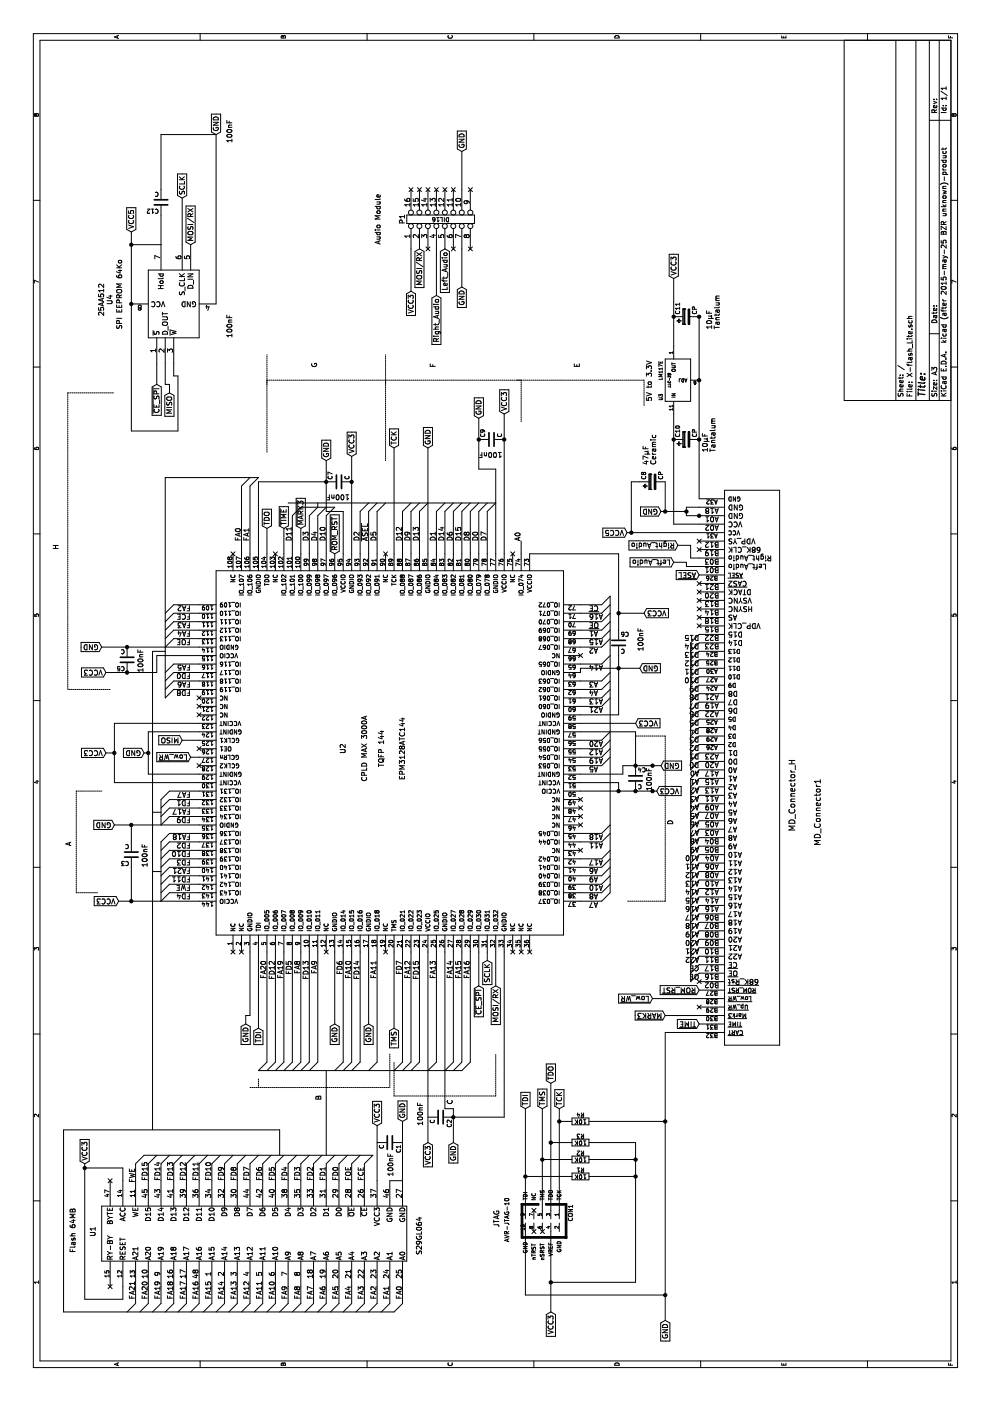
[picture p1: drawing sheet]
EESchema Schematic File Version 2
LIBS:power
LIBS:device
LIBS:transistors
LIBS:conn
LIBS:linear
LIBS:regul
LIBS:74xx
LIBS:cmos4000
LIBS:adc-dac
LIBS:memory
LIBS:xilinx
LIBS:microcontrollers
LIBS:dsp
LIBS:microchip
LIBS:analog_switches
LIBS:motorola
LIBS:texas
LIBS:intel
LIBS:audio
LIBS:interface
LIBS:digital-audio
LIBS:philips
LIBS:display
LIBS:cypress
LIBS:siliconi
LIBS:opto
LIBS:atmel
LIBS:contrib
LIBS:valves
LIBS:X-flash64-cache
LIBS:X-flash-cache
LIBS:X-flash_Lite-cache
EELAYER 25 0
EELAYER END
$Descr A3 16535 11693
encoding utf-8
Sheet 1 1
Title ""
Date ""
Rev ""
Comp ""
Comment1 ""
Comment2 ""
Comment3 ""
Comment4 ""
$EndDescr
$Comp
L MD_Connector_H MD_Connector1
U 1 1
P 7100 8150
F 0 "MD_Connector1" H 6950 6650 70  0000 C CNN
F 1 "MD_Connector_H" H 7150 6950 70  0000 C CNN
F 2 "Connect:HE10_64D" H 6950 8250 60  0001 C CNN
F 3 "" H 6950 8250 60  0000 C CNN
	1    7100 8150
	1    0    0    -1  
$EndComp
$Comp
L M95320 U4
U 1 1
P 12950 2050
F 0 "U4" H 13000 2800 60  0000 C CNN
F 1 "25AA512" H 13000 2900 60  0000 C CNN
F 2 "Housings_SOIC:SOIC-8_3.9x4.9mm_Pitch1.27mm" H 12950 2050 60  0001 C CNN
F 3 "" H 12950 2050 60  0000 C CNN
	1    12950 2050
	1    0    0    -1  
$EndComp
$Comp
L AVR-JTAG-10 CON1
U 1 1
P 2050 6400
F 0 "CON1" H 1880 6730 50  0000 C CNN
F 1 "AVR-JTAG-10" H 1700 5950 50  0000 L BNN
F 2 "AVR-JTAG-10" V 1480 6420 50  0001 C CNN
F 3 "" H 2050 6400 60  0000 C CNN
	1    2050 6400
	-1   0    0    1   
$EndComp
$Comp
L LM117E U3
U 1 1
P 12050 8000
F 0 "U3" H 11850 8200 40  0000 C CNN
F 1 "LM117E" H 12050 8200 40  0000 L CNN
F 2 "LLC-20" H 12050 8100 30  0000 C CIN
F 3 "" H 12050 8000 60  0000 C CNN
	1    12050 8000
	1    0    0    -1  
$EndComp
$Comp
L CP C10
U 1 1
P 11350 8100
F 0 "C10" H 11375 8200 50  0000 L CNN
F 1 "CP" H 11375 8000 50  0000 L CNN
F 2 "Capacitors_Tantalum_SMD:TantalC_SizeU_EIA-6032" H 11388 7950 30  0001 C CNN
F 3 "" H 11350 8100 60  0000 C CNN
	1    11350 8100
	1    0    0    -1  
$EndComp
$Comp
L CP C11
U 1 1
P 12800 8100
F 0 "C11" H 12825 8200 50  0000 L CNN
F 1 "CP" H 12825 8000 50  0000 L CNN
F 2 "Capacitors_Tantalum_SMD:TantalC_SizeU_EIA-6032" H 12838 7950 30  0001 C CNN
F 3 "" H 12800 8100 60  0000 C CNN
	1    12800 8100
	1    0    0    -1  
$EndComp
Text GLabel 13250 7950 2    60   Input ~ 0
VCC3
Text Notes 11200 8450 0    60   ~ 0
10µF \nTantalum
Text GLabel 10500 7800 1    60   Input ~ 0
GND
Text GLabel 10250 7400 1    60   Input ~ 0
VCC5
$Comp
L CP C8
U 1 1
P 10850 7700
F 0 "C8" H 10875 7800 50  0000 L CNN
F 1 "CP" H 10875 7600 50  0000 L CNN
F 2 "Capacitors_ThroughHole:C_Axial_D6_L11_P18" H 10888 7550 30  0001 C CNN
F 3 "" H 10850 7700 60  0000 C CNN
	1    10850 7700
	1    0    0    -1  
$EndComp
Text Notes 11050 7750 0    60   ~ 0
47µF \nCeramic
Text Notes 12650 8500 0    60   ~ 0
10µF \nTantalum
NoConn ~ 10150 8250
NoConn ~ 10050 8250
NoConn ~ 9650 8250
NoConn ~ 9450 8250
NoConn ~ 9350 8250
NoConn ~ 9250 8250
NoConn ~ 9150 8250
Text GLabel 950  7850 0    60   Input ~ 0
GND
Text GLabel 4450 8250 1    60   Input ~ 0
~TIME
Text GLabel 4550 7850 1    60   Input ~ 0
~MARK3
Text GLabel 4750 7700 1    60   Input ~ 0
~Low_WR
NoConn ~ 4950 8250
Text GLabel 4850 8250 1    60   Input ~ 0
~ROM_RST
Entry Wire Line
	4950 8150 5050 8250
Entry Wire Line
	5050 8150 5150 8250
Entry Wire Line
	5250 8150 5350 8250
Entry Wire Line
	5350 8150 5450 8250
Entry Wire Line
	5450 8150 5550 8250
Entry Wire Line
	5550 8150 5650 8250
Entry Wire Line
	5650 8150 5750 8250
Entry Wire Line
	5750 8150 5850 8250
Entry Wire Line
	5850 8150 5950 8250
Entry Wire Line
	5950 8150 6050 8250
Entry Wire Line
	6050 8150 6150 8250
Entry Wire Line
	6150 8150 6250 8250
Entry Wire Line
	6250 8150 6350 8250
Entry Wire Line
	6350 8150 6450 8250
Entry Wire Line
	6450 8150 6550 8250
Entry Wire Line
	6550 8150 6650 8250
Entry Wire Line
	6650 8150 6750 8250
Entry Wire Line
	6750 8150 6850 8250
Entry Wire Line
	6850 8150 6950 8250
Entry Wire Line
	6950 8150 7050 8250
Entry Wire Line
	7050 8150 7150 8250
Entry Wire Line
	7150 8150 7250 8250
Entry Wire Line
	7250 8150 7350 8250
Entry Wire Line
	7350 8150 7450 8250
Text GLabel 7200 7750 3    60   Input ~ 0
VCC3
Text GLabel 7500 7800 3    60   Input ~ 0
GND
$Comp
L C C4
U 1 1
P 7350 7500
F 0 "C4" H 7375 7600 50  0000 L CNN
F 1 "C" H 7375 7400 50  0000 L CNN
F 2 "Capacitors_SMD:C_0805" H 7388 7350 30  0001 C CNN
F 3 "" H 7350 7500 60  0000 C CNN
	1    7350 7500
	0    1    1    0   
$EndComp
Text Notes 7200 7700 0    60   ~ 0
100nF
$Comp
L C C6
U 1 1
P 8950 7300
F 0 "C6" H 8975 7400 50  0000 L CNN
F 1 "C" H 8975 7200 50  0000 L CNN
F 2 "Capacitors_SMD:C_0805" H 8988 7150 30  0001 C CNN
F 3 "" H 8950 7300 60  0000 C CNN
	1    8950 7300
	0    1    1    0   
$EndComp
Text GLabel 9300 7600 3    60   Input ~ 0
VCC3
Text GLabel 8650 7550 3    60   Input ~ 0
GND
Text Notes 8850 7600 0    60   ~ 0
100nF
Entry Wire Line
	7450 8150 7550 8250
Entry Wire Line
	7550 8150 7650 8250
Entry Wire Line
	7650 8150 7750 8250
Entry Wire Line
	7750 8150 7850 8250
Entry Wire Line
	7850 8150 7950 8250
Entry Wire Line
	7950 8150 8050 8250
Entry Wire Line
	8050 8150 8150 8250
Entry Wire Line
	8150 8150 8250 8250
Entry Wire Line
	8250 8150 8350 8250
Entry Wire Line
	8350 8150 8450 8250
Entry Wire Line
	8450 8150 8550 8250
Entry Wire Line
	8550 8150 8650 8250
Entry Wire Line
	8650 8150 8750 8250
Entry Wire Line
	8750 8150 8850 8250
Entry Wire Line
	8850 8150 8950 8250
Entry Wire Line
	8950 8150 9050 8250
Text Notes 11800 7700 0    60   ~ 0
5V to 3.3V
Text GLabel 9750 8250 1    60   Input ~ 0
~ASEL
NoConn ~ 9550 8250
$Comp
L C C5
U 1 1
P 8750 1500
F 0 "C5" H 8775 1600 50  0000 L CNN
F 1 "C" H 8775 1400 50  0000 L CNN
F 2 "Capacitors_SMD:C_0805" H 8788 1350 30  0001 C CNN
F 3 "" H 8750 1500 60  0000 C CNN
	1    8750 1500
	0    -1   -1   0   
$EndComp
Text GLabel 8900 1200 1    60   Input ~ 0
GND
Text GLabel 8600 1250 1    60   Input ~ 0
VCC3
Text GLabel 3450 6600 2    60   Input ~ 0
TCK
Text GLabel 3750 6500 2    60   Input ~ 0
TDO
Text GLabel 3450 6400 2    60   Input ~ 0
TMS
Text GLabel 3450 6200 2    60   Input ~ 0
TDI
Text GLabel 1050 6500 0    60   Input ~ 0
VCC3
NoConn ~ 2000 6400
NoConn ~ 2000 6300
NoConn ~ 2250 6300
Entry Wire Line
	1050 4650 1150 4750
Entry Wire Line
	1050 4500 1150 4600
Entry Wire Line
	1050 4350 1150 4450
Entry Wire Line
	1050 4200 1150 4300
Entry Wire Line
	1050 4050 1150 4150
Entry Wire Line
	1050 3900 1150 4000
Entry Wire Line
	1050 3750 1150 3850
Entry Wire Line
	1050 3600 1150 3700
Entry Wire Line
	1050 3450 1150 3550
Entry Wire Line
	1050 3300 1150 3400
Entry Wire Line
	1050 3150 1150 3250
Entry Wire Line
	1050 3000 1150 3100
Entry Wire Line
	1050 2850 1150 2950
Entry Wire Line
	1050 2700 1150 2800
Entry Wire Line
	1050 2550 1150 2650
Entry Wire Line
	1050 2400 1150 2500
Entry Wire Line
	1050 2250 1150 2350
Entry Wire Line
	1050 2100 1150 2200
Entry Wire Line
	1050 1950 1150 2050
Entry Wire Line
	1050 1800 1150 1900
Entry Wire Line
	2800 1900 2900 2000
Entry Wire Line
	2800 2050 2900 2150
Entry Wire Line
	2800 2350 2900 2450
Entry Wire Line
	2800 2500 2900 2600
Entry Wire Line
	2800 2650 2900 2750
Entry Wire Line
	2800 2800 2900 2900
Entry Wire Line
	2800 2950 2900 3050
Entry Wire Line
	2800 3100 2900 3200
Entry Wire Line
	2800 3250 2900 3350
Entry Wire Line
	2800 3400 2900 3500
Entry Wire Line
	2800 3550 2900 3650
Entry Wire Line
	2800 3700 2900 3800
Entry Wire Line
	2800 3850 2900 3950
Entry Wire Line
	2800 4000 2900 4100
Entry Wire Line
	2800 4150 2900 4250
Entry Wire Line
	2800 4300 2900 4400
Text GLabel 12000 1850 0    60   Input ~ 0
~CE_SPI
Text GLabel 11900 2000 0    60   Input ~ 0
MISO
Text GLabel 13800 1550 2    60   Input ~ 0
VCC5
Text Notes 12650 1450 0    60   ~ 0
SPI EEPROM 64Ko
Text GLabel 13650 2250 2    60   Input ~ 0
MOSI/RX
Text GLabel 14200 2150 2    60   Input ~ 0
SCLK
Text Notes 1750 900  0    60   ~ 0
Flash 64MB
Text Notes 2050 5900 0    60   ~ 0
JTAG
Text Label 9050 8250 1    60   ~ 0
D15
Text Label 8950 8250 1    60   ~ 0
D14
Text Label 8850 8250 1    60   ~ 0
D13
Text Label 8750 8250 1    60   ~ 0
D12
Text Label 8650 8250 1    60   ~ 0
D11
Text Label 8550 8250 1    60   ~ 0
D10
Text Label 8450 8250 1    60   ~ 0
D9
Text Label 8350 8250 1    60   ~ 0
D8
Text Label 8250 8250 1    60   ~ 0
D7
Text Label 8150 8250 1    60   ~ 0
D6
Text Label 8050 8250 1    60   ~ 0
D5
Text Label 7950 8250 1    60   ~ 0
D4
Text Label 7850 8250 1    60   ~ 0
D3
Text Label 7750 8250 1    60   ~ 0
D2
Text Label 7650 8250 1    60   ~ 0
D1
Text Label 7550 8250 1    60   ~ 0
D0
Entry Wire Line
	5150 8150 5250 8250
Text Label 2600 1900 0    60   ~ 0
FD14
$Comp
L C C1
U 1 1
P 3050 4600
F 0 "C1" H 3075 4700 50  0000 L CNN
F 1 "C" H 3075 4500 50  0000 L CNN
F 2 "Capacitors_SMD:C_0805" H 3088 4450 30  0001 C CNN
F 3 "" H 3050 4600 60  0000 C CNN
	1    3050 4600
	-1   0    0    1   
$EndComp
Text Notes 2650 4650 0    60   ~ 0
100nF
$Comp
L C C12
U 1 1
P 14150 1900
F 0 "C12" H 14175 2000 50  0000 L CNN
F 1 "C" H 14175 1800 50  0000 L CNN
F 2 "Capacitors_SMD:C_0805" H 14188 1750 30  0001 C CNN
F 3 "" H 14150 1900 60  0000 C CNN
	1    14150 1900
	0    -1   -1   0   
$EndComp
Text Notes 8600 1700 0    60   ~ 0
100nF
Text Notes 12550 2750 0    60   ~ 0
100nF
Text Notes 14850 2750 0    60   ~ 0
100nF
Text Label 5050 8250 1    60   ~ 0
OE
Text Label 5150 8250 1    60   ~ 0
CE
Text Label 5250 8250 1    60   ~ 0
A22
Text Label 5350 8250 1    60   ~ 0
A21
Text Label 5450 8250 1    60   ~ 0
A20
Text Label 5550 8250 1    60   ~ 0
A19
Text Label 5650 8250 1    60   ~ 0
A18
Text Label 5750 8250 1    60   ~ 0
A17
Text Label 5850 8250 1    60   ~ 0
A16
Text Label 5950 8250 1    60   ~ 0
A15
Text Label 6050 8250 1    60   ~ 0
A14
Text Label 6150 8250 1    60   ~ 0
A13
Text Label 6250 8250 1    60   ~ 0
A12
Text Label 6350 8250 1    60   ~ 0
A11
Text Label 6450 8250 1    60   ~ 0
A10
Text Label 6550 8250 1    60   ~ 0
A9
Text Label 6650 8250 1    60   ~ 0
A8
Text Label 6750 8250 1    60   ~ 0
A7
Text Label 6850 8250 1    60   ~ 0
A6
Text Label 6950 8250 1    60   ~ 0
A5
Text Label 7050 8250 1    60   ~ 0
A4
Text Label 7150 8250 1    60   ~ 0
A3
Text Label 7250 8250 1    60   ~ 0
A2
Text Label 7350 8250 1    60   ~ 0
A1
Text Label 7450 8250 1    60   ~ 0
A0
Text GLabel 14950 2550 2    60   Input ~ 0
GND
Entry Wire Line
	1050 1650 1150 1750
Entry Wire Line
	1050 1500 1150 1600
Entry Wire Line
	2800 2200 2900 2300
Entry Wire Line
	2800 1750 2900 1850
$Comp
L EPM3128ATC144 U2
U 1 1
P 7700 4750
F 0 "U2" H 7700 5450 60  0000 C CNN
F 1 "EPM3128ATC144" H 7700 4750 60  0000 C CNN
F 2 "" H 5850 4750 60  0000 C CNN
F 3 "" H 5850 4750 60  0000 C CNN
	1    7700 4750
	1    0    0    -1  
$EndComp
$Comp
L S29GL064 U1
U 1 1
P 1950 2700
F 0 "U1" H 2000 4300 60  0000 C CNN
F 1 "S29GL064" H 1950 450 60  0000 C CNN
F 2 "" H 200 1550 60  0000 C CNN
F 3 "" H 200 1550 60  0000 C CNN
	1    1950 2700
	1    0    0    -1  
$EndComp
NoConn ~ 1350 1300
NoConn ~ 2600 1300
Text GLabel 2800 1000 2    60   Input ~ 0
VCC3
Text Label 2750 1600 2    60   ~ 0
FWE
Text Label 2600 1750 0    60   ~ 0
FD15
Text Label 2600 2050 0    60   ~ 0
FD13
Text Label 2600 2200 0    60   ~ 0
FD12
Text Label 2600 2350 0    60   ~ 0
FD11
Text Label 2600 2500 0    60   ~ 0
FD10
Text Label 2600 2650 0    60   ~ 0
FD9
Text Label 2600 2800 0    60   ~ 0
FD8
Text Label 2600 2950 0    60   ~ 0
FD7
Text Label 2600 3100 0    60   ~ 0
FD6
Text Label 2600 3250 0    60   ~ 0
FD5
Text Label 2600 3400 0    60   ~ 0
FD4
Text Label 2600 3550 0    60   ~ 0
FD3
Text Label 2600 3700 0    60   ~ 0
FD2
Text Label 2600 3850 0    60   ~ 0
FD1
Text Label 2600 4000 0    60   ~ 0
FD0
Text Label 2600 4150 0    60   ~ 0
FOE
Text Label 1200 4750 0    60   ~ 0
FA0
Text GLabel 3300 4750 2    60   Input ~ 0
GND
Text GLabel 3250 4450 2    60   Input ~ 0
VCC3
Entry Wire Line
	2800 1600 2900 1700
Text Label 1200 4600 0    60   ~ 0
FA1
Text Label 1200 4450 0    60   ~ 0
FA2
Text Label 1200 4300 0    60   ~ 0
FA3
Text Label 1200 4150 0    60   ~ 0
FA4
Text Label 1200 4000 0    60   ~ 0
FA5
Text Label 1200 3850 0    60   ~ 0
FA6
Text Label 1200 3700 0    60   ~ 0
FA7
Text Label 1200 3550 0    60   ~ 0
FA8
Text Label 1200 3400 0    60   ~ 0
FA9
Text Label 1200 3250 0    60   ~ 0
FA10
Text Label 1200 3100 0    60   ~ 0
FA11
Text Label 1200 2950 0    60   ~ 0
FA12
Text Label 1200 2800 0    60   ~ 0
FA13
Text Label 1200 2650 0    60   ~ 0
FA14
Text Label 1200 2500 0    60   ~ 0
FA15
Text Label 1200 2350 0    60   ~ 0
FA16
Text Label 1200 2200 0    60   ~ 0
FA17
Text Label 1200 2050 0    60   ~ 0
FA18
Text Label 1200 1900 0    60   ~ 0
FA19
Text Label 1200 1750 0    60   ~ 0
FA20
Text Label 1200 1600 0    60   ~ 0
FA21
Text Label 2600 4300 0    60   ~ 0
FCE
$Comp
L C C3
U 1 1
P 6450 1550
F 0 "C3" H 6475 1650 50  0000 L CNN
F 1 "C" H 6475 1450 50  0000 L CNN
F 2 "Capacitors_SMD:C_0805" H 6488 1400 30  0001 C CNN
F 3 "" H 6450 1550 60  0000 C CNN
	1    6450 1550
	0    -1   -1   0   
$EndComp
Text GLabel 7650 1700 1    60   Input ~ 0
GND
Text GLabel 5900 1400 1    60   Input ~ 0
VCC3
Text Notes 6300 1750 0    60   ~ 0
100nF
NoConn ~ 10000 6050
$Comp
L C C7
U 1 1
P 10850 4000
F 0 "C7" H 10875 4100 50  0000 L CNN
F 1 "C" H 10875 3900 50  0000 L CNN
F 2 "Capacitors_SMD:C_0805" H 10888 3850 30  0001 C CNN
F 3 "" H 10850 4000 60  0000 C CNN
	1    10850 4000
	1    0    0    -1  
$EndComp
Text GLabel 11100 3850 2    60   Input ~ 0
GND
Text GLabel 11150 4150 2    60   Input ~ 0
VCC3
Text Notes 10710 3850 3    60   ~ 0
100nF
$Comp
L C C9
U 1 1
P 11350 5800
F 0 "C9" H 11375 5900 50  0000 L CNN
F 1 "C" H 11375 5700 50  0000 L CNN
F 2 "Capacitors_SMD:C_0805" H 11388 5650 30  0001 C CNN
F 3 "" H 11350 5800 60  0000 C CNN
	1    11350 5800
	1    0    0    -1  
$EndComp
Text GLabel 11600 5650 2    60   Input ~ 0
GND
Text GLabel 11650 5950 2    60   Input ~ 0
VCC3
Text Notes 11210 5650 3    60   ~ 0
100nF
Text GLabel 3050 5050 0    60   Input ~ 0
VCC3
Text GLabel 3050 5350 0    60   Input ~ 0
GND
$Comp
L C C2
U 1 1
P 3350 5200
F 0 "C2" H 3375 5300 50  0000 L CNN
F 1 "C" H 3375 5100 50  0000 L CNN
F 2 "Capacitors_SMD:C_0805" H 3388 5050 30  0001 C CNN
F 3 "" H 3350 5200 60  0000 C CNN
	1    3350 5200
	-1   0    0    1   
$EndComp
Text Notes 3250 5000 0    60   ~ 0
100nF
NoConn ~ 5300 6050
NoConn ~ 5300 6150
NoConn ~ 5300 6250
NoConn ~ 5300 2750
NoConn ~ 5300 2850
NoConn ~ 5300 3850
NoConn ~ 5300 4550
NoConn ~ 6800 6850
NoConn ~ 6900 6850
NoConn ~ 7000 6850
NoConn ~ 7100 6850
NoConn ~ 8800 6850
NoConn ~ 10000 4550
NoConn ~ 10000 2750
NoConn ~ 10000 3250
NoConn ~ 8100 2350
NoConn ~ 8200 2350
NoConn ~ 8300 2350
Text GLabel 7650 1250 1    60   Input ~ 0
VCC3
Text GLabel 6800 1350 1    60   Input ~ 0
GND
Text GLabel 4400 3050 0    60   Input ~ 0
TDI
Text GLabel 4450 2900 0    60   Input ~ 0
GND
Text GLabel 4450 3950 0    60   Input ~ 0
GND
Text GLabel 4450 4350 0    60   Input ~ 0
GND
Text GLabel 4400 4650 0    60   Input ~ 0
TMS
NoConn ~ 6500 6850
Text GLabel 8000 7500 3    60   Input ~ 0
VCC3
Text GLabel 11250 4650 2    60   Input ~ 0
TCK
Text GLabel 11250 5050 2    60   Input ~ 0
GND
$Comp
L DIL16 P1
U 1 1
P 13950 5200
F 0 "P1" H 13950 5650 60  0000 C CNN
F 1 "DIL16" V 13950 5200 50  0000 C CNN
F 2 "" H 13950 5200 60  0000 C CNN
F 3 "" H 13950 5200 60  0000 C CNN
	1    13950 5200
	1    0    0    -1  
$EndComp
Text Notes 13650 4500 0    60   ~ 0
Audio Module
Text GLabel 13100 4850 0    60   Input ~ 0
VCC3
Text GLabel 13600 4950 0    60   Input ~ 0
MOSI/RX
NoConn ~ 13600 5050
Text GLabel 9900 7950 1    60   Input ~ 0
Left_Audio
Text GLabel 10100 8000 1    60   Input ~ 0
Right_Audio
Text GLabel 13600 5250 0    60   Input ~ 0
Left_Audio
Text GLabel 13050 5150 0    60   Input ~ 0
Right_Audio
NoConn ~ 13600 5350
Text GLabel 13150 5450 0    60   Input ~ 0
GND
NoConn ~ 13600 5550
NoConn ~ 14300 5550
Text GLabel 14750 5450 2    60   Input ~ 0
GND
NoConn ~ 14300 4850
NoConn ~ 14300 4950
NoConn ~ 14300 5050
NoConn ~ 14300 5150
NoConn ~ 14300 5250
NoConn ~ 14300 5350
$Comp
L R R4
U 1 1
P 3300 6850
F 0 "R4" V 3380 6850 50  0000 C CNN
F 1 "10K" V 3300 6850 50  0000 C CNN
F 2 "" V 3230 6850 30  0000 C CNN
F 3 "" H 3300 6850 30  0000 C CNN
	1    3300 6850
	1    0    0    -1  
$EndComp
$Comp
L R R3
U 1 1
P 3050 6850
F 0 "R3" V 3130 6850 50  0000 C CNN
F 1 "10K" V 3050 6850 50  0000 C CNN
F 2 "" V 2980 6850 30  0000 C CNN
F 3 "" H 3050 6850 30  0000 C CNN
	1    3050 6850
	1    0    0    -1  
$EndComp
$Comp
L R R2
U 1 1
P 2850 6850
F 0 "R2" V 2930 6850 50  0000 C CNN
F 1 "10K" V 2850 6850 50  0000 C CNN
F 2 "" V 2780 6850 30  0000 C CNN
F 3 "" H 2850 6850 30  0000 C CNN
	1    2850 6850
	1    0    0    -1  
$EndComp
$Comp
L R R1
U 1 1
P 2650 6850
F 0 "R1" V 2730 6850 50  0000 C CNN
F 1 "10K" V 2650 6850 50  0000 C CNN
F 2 "" V 2580 6850 30  0000 C CNN
F 3 "" H 2650 6850 30  0000 C CNN
	1    2650 6850
	1    0    0    -1  
$EndComp
Text Notes 3500 5350 0    60   ~ 0
C
Text Notes 3550 3800 0    60   ~ 0
B
Text Notes 6550 850  0    60   ~ 0
A
Text Notes 6800 7950 0    60   ~ 0
D
Text Notes 12200 6850 0    60   ~ 0
E
Text Notes 12200 5150 0    60   ~ 0
F
Text Notes 12200 3750 0    60   ~ 0
G
Text Notes 10050 700  0    60   ~ 0
H
Text Label 5900 6950 3    60   ~ 0
A7
Text Label 6000 6950 3    60   ~ 0
A8
Text Label 6100 6950 3    60   ~ 0
A10
Text Label 6200 6950 3    60   ~ 0
A9
Text Label 6300 6950 3    60   ~ 0
A6
Text Label 6400 6950 3    60   ~ 0
A17
Text Label 6600 6950 3    60   ~ 0
A11
Text Label 6700 6950 3    60   ~ 0
A18
Text Label 7500 6950 3    60   ~ 0
A5
Text Label 7600 6950 3    60   ~ 0
A19
Text Label 7700 6950 3    60   ~ 0
A12
Text Label 7800 6950 3    60   ~ 0
A20
Text Label 8400 6950 3    60   ~ 0
A4
Text Label 8200 6950 3    60   ~ 0
A21
Text Label 8300 6950 3    60   ~ 0
A13
Text Label 8500 6950 3    60   ~ 0
A3
Text Label 8700 6950 3    60   ~ 0
A14
Text Label 8900 6950 3    60   ~ 0
A2
Text Label 9000 6950 3    60   ~ 0
A15
Text Label 9100 6950 3    60   ~ 0
A1
Text Label 9200 6950 3    60   ~ 0
~OE
Text Label 9300 6950 3    60   ~ 0
A16
Text Label 9400 6950 3    60   ~ 0
~CE
Text Label 10150 6150 0    60   ~ 0
A0
Text Label 10150 5750 0    60   ~ 0
D7
Text Label 10150 5650 0    60   ~ 0
D0
Text Label 10150 5550 0    60   ~ 0
D8
Text Label 10150 5450 0    60   ~ 0
D15
Text Label 10150 5350 0    60   ~ 0
D6
Text Label 10150 5250 0    60   ~ 0
D14
Text Label 10150 5150 0    60   ~ 0
D1
Text Label 10150 4950 0    60   ~ 0
D13
Text Label 10150 4850 0    60   ~ 0
D9
Text Label 10150 4750 0    60   ~ 0
D12
Text Label 10150 4450 0    60   ~ 0
D5
Text Label 10150 4350 0    60   ~ 0
~ASEL
Text Label 10150 4250 0    60   ~ 0
D2
Text GLabel 10000 3950 2    60   Input ~ 0
~ROM_RST
Text Label 10150 3850 0    60   ~ 0
D10
Text Label 10150 3750 0    60   ~ 0
D4
Text Label 10150 3650 0    60   ~ 0
D3
Text GLabel 10300 3550 2    60   Input ~ 0
~MARK3
Text Label 10150 3450 0    60   ~ 0
D11
Text GLabel 10300 3350 2    60   Input ~ 0
~TIME
Text GLabel 10300 3150 2    60   Input ~ 0
TDO
Text Label 10150 2950 0    60   ~ 0
FA1
Text Label 10150 2850 0    60   ~ 0
FA0
Text Label 9400 2250 1    60   ~ 0
FA2
Text Label 9300 2250 1    60   ~ 0
FCE
Text Label 9200 2250 1    60   ~ 0
FA3
Text Label 9100 2250 1    60   ~ 0
FA4
Text Label 9000 2250 1    60   ~ 0
FOE
Text Label 8700 2250 1    60   ~ 0
FA5
Text Label 8600 2250 1    60   ~ 0
FD0
Text Label 8500 2250 1    60   ~ 0
FA6
Text Label 8400 2250 1    60   ~ 0
FD8
Text Label 7200 2250 1    60   ~ 0
FA7
Text Label 7100 2250 1    60   ~ 0
FD1
Text Label 7000 2250 1    60   ~ 0
FA17
Text Label 6900 2250 1    60   ~ 0
FD9
Text Label 6700 2250 1    60   ~ 0
FA18
Text Label 6600 2250 1    60   ~ 0
FD2
Text Label 6500 2250 1    60   ~ 0
FD10
Text Label 6400 2250 1    60   ~ 0
FD3
Text Label 6300 2250 1    60   ~ 0
FA21
Text Label 6200 2250 1    60   ~ 0
FD11
Text Label 6100 2250 1    60   ~ 0
FWE
Text Label 6000 2250 1    60   ~ 0
FD4
Text Label 5200 3150 2    60   ~ 0
FA20
Text Label 5200 3250 2    60   ~ 0
FD12
Text Label 5200 3350 2    60   ~ 0
FA19
Text Label 5200 3450 2    60   ~ 0
FD5
Text Label 5200 3550 2    60   ~ 0
FA8
Text Label 5200 3650 2    60   ~ 0
FD13
Text Label 5200 3750 2    60   ~ 0
FA9
Text Label 5200 4050 2    60   ~ 0
FD6
Text Label 5200 4150 2    60   ~ 0
FA10
Text Label 5200 4250 2    60   ~ 0
FD14
Text Label 5200 4450 2    60   ~ 0
FA11
Text Label 5200 4750 2    60   ~ 0
FD7
Text Label 5200 4850 2    60   ~ 0
FA12
Text Label 5200 4950 2    60   ~ 0
FD15
Text Label 5200 5150 2    60   ~ 0
FA13
Text Label 5200 5350 2    60   ~ 0
FA14
Text Label 5200 5450 2    60   ~ 0
FA15
Text Label 5200 5550 2    60   ~ 0
FA16
Text GLabel 7800 2150 1    60   Input ~ 0
MISO
Text GLabel 7600 2250 1    60   Input ~ 0
~Low_WR
NoConn ~ 7700 2350
NoConn ~ 7500 2350
NoConn ~ 4650 8250
Text GLabel 4900 5650 0    60   Input ~ 0
~CE_SPI
Text GLabel 5200 5750 0    60   Input ~ 0
SCLK
Text GLabel 4900 5850 0    60   Input ~ 0
MOSI/RX
Entry Wire Line
	3900 3050 4000 3150
Entry Wire Line
	3900 3150 4000 3250
Entry Wire Line
	3900 3250 4000 3350
Entry Wire Line
	3900 3350 4000 3450
Entry Wire Line
	3900 3450 4000 3550
Entry Wire Line
	3900 3550 4000 3650
Entry Wire Line
	3900 3650 4000 3750
Entry Wire Line
	3900 3950 4000 4050
Entry Wire Line
	3900 4050 4000 4150
Entry Wire Line
	3900 4150 4000 4250
Entry Wire Line
	3900 4350 4000 4450
Entry Wire Line
	3900 4650 4000 4750
Entry Wire Line
	3900 4750 4000 4850
Entry Wire Line
	3900 4850 4000 4950
Entry Wire Line
	3900 5050 4000 5150
Entry Wire Line
	3900 5250 4000 5350
Entry Wire Line
	3900 5350 4000 5450
Entry Wire Line
	3900 5450 4000 5550
Entry Wire Line
	5900 1900 6000 2000
Entry Wire Line
	6000 1900 6100 2000
Entry Wire Line
	6100 1900 6200 2000
Entry Wire Line
	6200 1900 6300 2000
Entry Wire Line
	6300 1900 6400 2000
Entry Wire Line
	6400 1900 6500 2000
Entry Wire Line
	6500 1900 6600 2000
Entry Wire Line
	6600 1900 6700 2000
Entry Wire Line
	6800 1900 6900 2000
Entry Wire Line
	6900 1900 7000 2000
Entry Wire Line
	7000 1900 7100 2000
Entry Wire Line
	7100 1900 7200 2000
Entry Wire Line
	8300 1950 8400 2050
Entry Wire Line
	8400 1950 8500 2050
Entry Wire Line
	8500 1950 8600 2050
Entry Wire Line
	8600 1950 8700 2050
Entry Wire Line
	8900 1950 9000 2050
Entry Wire Line
	9000 1950 9100 2050
Entry Wire Line
	9100 1950 9200 2050
Entry Wire Line
	9200 1950 9300 2050
Entry Wire Line
	9300 1950 9400 2050
Entry Wire Line
	10800 2850 10900 2950
Entry Wire Line
	10800 2950 10900 3050
Entry Wire Line
	5900 7100 6000 7200
Entry Wire Line
	6000 7100 6100 7200
Entry Wire Line
	6100 7100 6200 7200
Entry Wire Line
	6200 7100 6300 7200
Entry Wire Line
	6300 7100 6400 7200
Entry Wire Line
	6600 7100 6700 7200
Entry Wire Line
	6400 7100 6500 7200
Entry Wire Line
	6700 7100 6800 7200
Entry Wire Line
	7500 7100 7600 7200
Entry Wire Line
	7600 7100 7700 7200
Entry Wire Line
	7700 7100 7800 7200
Entry Wire Line
	7800 7100 7900 7200
Entry Wire Line
	8200 7100 8300 7200
Entry Wire Line
	8300 7100 8400 7200
Entry Wire Line
	8400 7100 8500 7200
Entry Wire Line
	8500 7100 8600 7200
Entry Wire Line
	8700 7100 8800 7200
Entry Wire Line
	8900 7100 9000 7200
Entry Wire Line
	9000 7100 9100 7200
Entry Wire Line
	9100 7100 9200 7200
Entry Wire Line
	9200 7100 9300 7200
Entry Wire Line
	9300 7100 9400 7200
Entry Wire Line
	9400 7100 9500 7200
Entry Wire Line
	10500 5750 10600 5850
Entry Wire Line
	10500 5650 10600 5750
Entry Wire Line
	10500 5550 10600 5650
Entry Wire Line
	10500 5450 10600 5550
Entry Wire Line
	10500 5350 10600 5450
Entry Wire Line
	10500 5250 10600 5350
Entry Wire Line
	10500 5150 10600 5250
Entry Wire Line
	10500 4950 10600 5050
Entry Wire Line
	10500 4850 10600 4950
Entry Wire Line
	10500 4750 10600 4850
Entry Wire Line
	10500 4450 10600 4550
Entry Wire Line
	10500 4350 10600 4450
Entry Wire Line
	10500 4250 10600 4350
Entry Wire Line
	10450 3850 10550 3950
Entry Wire Line
	10450 3750 10550 3850
Entry Wire Line
	10450 3650 10550 3750
Entry Wire Line
	10450 3450 10550 3550
Wire Wire Line
	10350 7950 10350 8250
Wire Wire Line
	10350 7950 11650 7950
Wire Wire Line
	12450 7950 13250 7950
Wire Wire Line
	10450 8250 10450 8100
Wire Wire Line
	10450 8100 10550 8100
Wire Wire Line
	10550 8100 10550 8250
Wire Wire Line
	10500 7800 10500 8100
Connection ~ 10500 8100
Wire Wire Line
	10250 7400 10250 8250
Wire Wire Line
	10250 7450 10850 7450
Wire Wire Line
	10850 7450 10850 7550
Connection ~ 10250 7450
Wire Wire Line
	10850 7850 10500 7850
Connection ~ 10500 7850
Wire Wire Line
	4550 7850 4550 8250
Wire Wire Line
	4750 7700 4750 8250
Wire Bus Line
	4950 8150 7350 8150
Connection ~ 8650 7300
Connection ~ 7500 7500
Connection ~ 7200 7500
Wire Bus Line
	7450 8150 8950 8150
Connection ~ 12800 8250
Wire Wire Line
	8900 1200 8900 2350
Connection ~ 8900 1500
Wire Wire Line
	8600 1250 8600 1850
Wire Wire Line
	8800 1850 8800 2350
Wire Wire Line
	8600 1850 8800 1850
Connection ~ 8600 1500
Wire Wire Line
	2000 6200 1250 6200
Wire Wire Line
	1250 6200 1250 7850
Wire Wire Line
	2000 6500 1050 6500
Wire Wire Line
	12250 1850 12000 1850
Wire Wire Line
	12250 1950 12000 1950
Wire Wire Line
	12000 1950 12000 2000
Wire Wire Line
	12000 2000 11900 2000
Wire Wire Line
	12250 2050 12100 2050
Wire Wire Line
	12100 2050 12100 2100
Wire Wire Line
	12100 2100 11450 2100
Wire Wire Line
	11450 1550 13800 1550
Connection ~ 12950 1550
Wire Wire Line
	13650 1900 13650 1550
Connection ~ 13650 1550
Wire Wire Line
	13650 2150 14200 2150
Connection ~ 10450 8250
Connection ~ 11350 8250
Connection ~ 12050 8250
Connection ~ 11350 7950
Connection ~ 12800 7950
Wire Wire Line
	1150 4750 1350 4750
Wire Wire Line
	1150 4600 1350 4600
Wire Wire Line
	1150 4450 1350 4450
Wire Wire Line
	1150 4300 1350 4300
Wire Wire Line
	1150 4150 1350 4150
Wire Wire Line
	1150 4000 1350 4000
Wire Wire Line
	1150 3850 1350 3850
Wire Wire Line
	1150 3700 1350 3700
Wire Wire Line
	1150 3550 1350 3550
Wire Wire Line
	1150 3400 1350 3400
Wire Wire Line
	1150 3250 1350 3250
Wire Wire Line
	1150 3100 1350 3100
Wire Wire Line
	1150 2950 1350 2950
Wire Wire Line
	1150 2800 1350 2800
Wire Wire Line
	1150 2650 1350 2650
Wire Wire Line
	1150 2500 1350 2500
Wire Wire Line
	1150 2350 1350 2350
Wire Wire Line
	1150 2200 1350 2200
Wire Wire Line
	1150 1600 1350 1600
Wire Wire Line
	1150 1750 1350 1750
Wire Wire Line
	1150 1900 1350 1900
Wire Wire Line
	1150 2050 1350 2050
Wire Wire Line
	2800 2350 2600 2350
Wire Wire Line
	2800 2500 2600 2500
Wire Wire Line
	2600 2650 2800 2650
Wire Wire Line
	2800 2800 2600 2800
Wire Wire Line
	2600 2950 2800 2950
Wire Wire Line
	2800 3100 2600 3100
Wire Wire Line
	2600 3250 2800 3250
Wire Wire Line
	2800 3400 2600 3400
Wire Wire Line
	2600 3550 2800 3550
Wire Wire Line
	2800 3700 2600 3700
Wire Wire Line
	2600 3850 2800 3850
Wire Wire Line
	2800 4000 2600 4000
Wire Wire Line
	2600 4150 2800 4150
Wire Wire Line
	2800 4300 2600 4300
Wire Wire Line
	2800 2200 2600 2200
Wire Wire Line
	2800 2050 2600 2050
Wire Wire Line
	2600 1900 2800 1900
Wire Wire Line
	2800 1750 2600 1750
Wire Bus Line
	1050 750  1050 4650
Wire Wire Line
	2600 1600 2800 1600
Wire Wire Line
	2600 4450 3250 4450
Wire Wire Line
	3300 4750 2600 4750
Wire Wire Line
	2600 4750 2600 4600
Wire Bus Line
	3200 750  3200 3300
Wire Wire Line
	2600 1450 2750 1450
Wire Wire Line
	2750 1450 2750 1000
Wire Wire Line
	1200 1000 2800 1000
Wire Wire Line
	1200 1000 1200 1450
Wire Wire Line
	1200 1450 1350 1450
Connection ~ 2750 1000
Wire Bus Line
	2900 1700 2900 4400
Wire Bus Line
	3200 3300 2900 3300
Wire Wire Line
	14000 1900 13650 1900
Wire Wire Line
	14300 1900 14950 1900
Wire Wire Line
	14950 1900 14950 2550
Wire Wire Line
	14950 2550 12950 2550
Wire Wire Line
	11450 2100 11450 1550
Wire Wire Line
	12800 8250 10650 8250
Wire Wire Line
	7500 7350 7500 7800
Wire Wire Line
	7400 6850 7400 7350
Wire Wire Line
	10000 7300 10000 6250
Wire Wire Line
	9300 7600 9300 7300
Connection ~ 9300 7300
Wire Wire Line
	8100 7300 8800 7300
Wire Wire Line
	9100 7300 10000 7300
Wire Wire Line
	11150 4150 10000 4150
Connection ~ 10850 4150
Wire Wire Line
	11100 3850 10500 3850
Wire Wire Line
	10500 4050 10000 4050
Wire Wire Line
	10500 3850 10500 4050
Connection ~ 10850 3850
Wire Wire Line
	10000 5950 11650 5950
Connection ~ 11350 5950
Wire Wire Line
	11600 5650 11000 5650
Wire Wire Line
	10000 5850 11000 5850
Connection ~ 11350 5650
Wire Wire Line
	3050 5050 5300 5050
Wire Wire Line
	3450 5250 5300 5250
Wire Wire Line
	3350 5950 5300 5950
Wire Wire Line
	8000 1350 8000 2350
Wire Wire Line
	7400 1750 7900 1750
Wire Wire Line
	7900 1750 7900 2350
Wire Wire Line
	7650 1750 7650 1700
Wire Wire Line
	7400 1750 7400 2350
Connection ~ 7650 1750
Wire Wire Line
	7300 1350 8000 1350
Wire Wire Line
	7650 1350 7650 1250
Wire Wire Line
	7300 1350 7300 2350
Connection ~ 7650 1350
Wire Wire Line
	6300 1550 5900 1550
Wire Wire Line
	5900 1400 5900 2350
Wire Wire Line
	6600 1550 6800 1550
Wire Wire Line
	6800 1350 6800 2350
Connection ~ 5900 1550
Connection ~ 6800 1550
Wire Wire Line
	5300 3050 4400 3050
Wire Wire Line
	5300 2950 4550 2950
Wire Wire Line
	4550 2950 4550 2900
Wire Wire Line
	4550 2900 4450 2900
Wire Wire Line
	4450 3950 5300 3950
Wire Wire Line
	5300 4350 4450 4350
Wire Wire Line
	5300 4650 4400 4650
Wire Wire Line
	8000 7500 8000 6850
Wire Wire Line
	7900 6850 7900 7500
Connection ~ 7500 7700
Wire Wire Line
	11250 4650 10000 4650
Wire Wire Line
	10000 5050 11250 5050
Wire Wire Line
	13600 4850 13100 4850
Wire Wire Line
	9850 8250 9850 8100
Wire Wire Line
	9850 8100 9900 8100
Wire Wire Line
	9900 8100 9900 7950
Wire Wire Line
	9950 8250 9950 8150
Wire Wire Line
	9950 8150 10100 8150
Wire Wire Line
	10100 8150 10100 8000
Wire Wire Line
	13600 5150 13050 5150
Wire Wire Line
	13600 5450 13150 5450
Wire Wire Line
	14750 5450 14300 5450
Wire Wire Line
	2250 6200 3450 6200
Wire Wire Line
	2250 6400 3450 6400
Wire Wire Line
	2250 6500 3750 6500
Wire Wire Line
	2250 6600 3450 6600
Wire Wire Line
	3300 6600 3300 6700
Connection ~ 3300 6600
Wire Wire Line
	3300 7850 3300 7000
Wire Wire Line
	950  7850 4350 7850
Connection ~ 1250 7850
Wire Wire Line
	1400 6500 1400 7500
Wire Wire Line
	1400 7500 3050 7500
Connection ~ 1400 6500
Wire Wire Line
	3050 6700 3050 6500
Connection ~ 3050 6500
Wire Wire Line
	2850 6700 2850 6400
Connection ~ 2850 6400
Wire Wire Line
	2650 6700 2650 6200
Connection ~ 2650 6200
Wire Wire Line
	2650 7500 2650 7000
Wire Wire Line
	2850 7500 2850 7000
Connection ~ 2650 7500
Wire Wire Line
	3050 7500 3050 7000
Connection ~ 2850 7500
Wire Notes Line
	3600 5850 4100 5850
Wire Notes Line
	7200 1200 7200 900 
Wire Notes Line
	12050 6150 11550 6150
Wire Notes Line
	12050 6100 12050 7600
Wire Notes Line
	11100 4550 12350 4550
Wire Notes Line
	11200 3150 12350 3150
Wire Notes Line
	8400 1300 8400 800 
Wire Notes Line
	3700 2950 3700 4600
Wire Notes Line
	7200 900  6000 900 
Wire Notes Line
	6000 900  6000 1150
Wire Notes Line
	3600 5850 3600 4650
Wire Notes Line
	3600 4650 4000 4650
Wire Notes Line
	5900 7850 7850 7850
Wire Notes Line
	5900 7850 5900 7400
Wire Notes Line
	7850 7850 7850 7500
Wire Notes Line
	12050 7600 11750 7600
Wire Notes Line
	12050 3150 12050 6150
Wire Notes Line
	12050 4550 12000 4550
Wire Notes Line
	12050 3150 12000 3150
Wire Notes Line
	8400 800  11900 800 
Wire Notes Line
	11900 800  11900 1350
Wire Wire Line
	5900 6850 5900 7100
Wire Wire Line
	6000 6850 6000 7100
Wire Wire Line
	6100 6850 6100 7100
Wire Wire Line
	6200 6850 6200 7100
Wire Wire Line
	6300 6850 6300 7100
Wire Wire Line
	6400 6850 6400 7100
Wire Wire Line
	6600 6850 6600 7100
Wire Wire Line
	6700 6850 6700 7100
Wire Wire Line
	7500 6850 7500 7100
Wire Wire Line
	7600 6850 7600 7100
Wire Wire Line
	7700 6850 7700 7100
Wire Wire Line
	7800 6850 7800 7100
Wire Wire Line
	8100 6850 8100 7300
Wire Wire Line
	8200 6850 8200 7100
Wire Wire Line
	8300 6850 8300 7100
Wire Wire Line
	8400 6850 8400 7100
Wire Wire Line
	8500 6850 8500 7100
Wire Wire Line
	8700 6850 8700 7100
Wire Wire Line
	8900 6850 8900 7100
Wire Wire Line
	9000 6850 9000 7100
Wire Wire Line
	9100 6850 9100 7100
Wire Wire Line
	9200 6850 9200 7100
Wire Wire Line
	9300 6850 9300 7100
Wire Wire Line
	9400 6850 9400 7100
Wire Wire Line
	10000 6150 10150 6150
Wire Wire Line
	10000 5750 10500 5750
Wire Wire Line
	10000 5650 10500 5650
Wire Wire Line
	10000 5550 10500 5550
Wire Wire Line
	10000 5450 10500 5450
Wire Wire Line
	10000 5350 10500 5350
Wire Wire Line
	10000 5150 10500 5150
Wire Wire Line
	10000 5250 10500 5250
Wire Wire Line
	10000 4950 10500 4950
Wire Wire Line
	10000 4850 10500 4850
Wire Wire Line
	10000 4750 10500 4750
Wire Wire Line
	10000 4450 10500 4450
Wire Wire Line
	10000 4350 10500 4350
Wire Wire Line
	10000 4250 10500 4250
Wire Wire Line
	10000 3850 10450 3850
Wire Wire Line
	10000 3750 10450 3750
Wire Wire Line
	10000 3650 10450 3650
Wire Wire Line
	10300 3550 10000 3550
Wire Wire Line
	10000 3450 10450 3450
Wire Wire Line
	10300 3350 10000 3350
Wire Wire Line
	10000 3050 10850 3050
Wire Wire Line
	10850 3050 10850 3850
Wire Wire Line
	10300 3150 10000 3150
Wire Wire Line
	10000 2950 10800 2950
Wire Wire Line
	10000 2850 10800 2850
Wire Wire Line
	9400 2050 9400 2350
Wire Wire Line
	9300 2050 9300 2350
Wire Wire Line
	9200 2050 9200 2350
Wire Wire Line
	9000 2050 9000 2350
Wire Wire Line
	9100 2050 9100 2350
Wire Wire Line
	8700 2050 8700 2350
Wire Wire Line
	8600 2050 8600 2350
Wire Wire Line
	8500 2050 8500 2350
Wire Wire Line
	8400 2050 8400 2350
Wire Wire Line
	7200 2000 7200 2350
Wire Wire Line
	7100 2000 7100 2350
Wire Wire Line
	6900 2000 6900 2350
Wire Wire Line
	7000 2000 7000 2350
Wire Wire Line
	6700 2000 6700 2350
Wire Wire Line
	6600 2000 6600 2350
Wire Wire Line
	6500 2000 6500 2350
Wire Wire Line
	6400 2000 6400 2350
Wire Wire Line
	6300 2000 6300 2350
Wire Wire Line
	6200 2000 6200 2350
Wire Wire Line
	6100 2000 6100 2350
Wire Wire Line
	6000 2000 6000 2350
Wire Wire Line
	4000 3150 5300 3150
Wire Wire Line
	4000 3250 5300 3250
Wire Wire Line
	4000 5550 5300 5550
Wire Wire Line
	4000 5450 5300 5450
Wire Wire Line
	4000 5350 5300 5350
Wire Wire Line
	4000 5150 5300 5150
Wire Wire Line
	4000 4950 5300 4950
Wire Wire Line
	4000 4850 5300 4850
Wire Wire Line
	4000 4750 5300 4750
Wire Wire Line
	4000 4450 5300 4450
Wire Wire Line
	4000 4250 5300 4250
Wire Wire Line
	4000 4150 5300 4150
Wire Wire Line
	4000 4050 5300 4050
Wire Wire Line
	4000 3750 5300 3750
Wire Wire Line
	4000 3650 5300 3650
Wire Wire Line
	4000 3550 5300 3550
Wire Wire Line
	4000 3450 5300 3450
Wire Wire Line
	4000 3350 5300 3350
Wire Wire Line
	7800 2150 7800 2350
Wire Wire Line
	7600 2250 7600 2350
Wire Wire Line
	4350 7850 4350 8250
Connection ~ 3300 7850
Wire Wire Line
	5300 5650 4900 5650
Wire Wire Line
	5300 5750 5200 5750
Wire Wire Line
	5300 5850 4900 5850
Wire Notes Line
	3800 3050 3700 3050
Wire Bus Line
	3900 3050 3900 5450
Wire Notes Line
	3700 4600 4100 4600
Wire Wire Line
	3350 5350 3350 5950
Connection ~ 3350 5350
Wire Wire Line
	3450 5250 3450 5350
Wire Wire Line
	3450 5350 3050 5350
Wire Bus Line
	3900 3850 2900 3850
Wire Bus Line
	6600 1900 5900 1900
Wire Bus Line
	7100 1900 6800 1900
Wire Bus Line
	6950 1800 6950 1900
Wire Bus Line
	6250 1900 6250 1800
Wire Bus Line
	3200 1800 8850 1800
Wire Bus Line
	3200 750  1050 750 
Wire Bus Line
	8300 1950 10900 1950
Wire Bus Line
	8850 1800 8850 1950
Wire Bus Line
	10900 1950 10900 3050
Wire Bus Line
	6000 7200 9500 7200
Wire Wire Line
	7300 7300 7200 7300
Connection ~ 7200 7300
Wire Wire Line
	7400 7350 7500 7350
Wire Wire Line
	7200 6850 7200 7750
Connection ~ 7200 7700
Wire Wire Line
	11000 5850 11000 5650
Wire Bus Line
	10600 3400 10600 5850
Wire Bus Line
	10550 3550 10550 3950
Wire Bus Line
	10550 3750 10600 3750
Wire Wire Line
	7300 7300 7300 6850
Wire Wire Line
	7900 7500 7500 7500
Wire Wire Line
	8600 6850 8650 6850
Wire Wire Line
	8650 6850 8650 7550
$EndSCHEMATC
